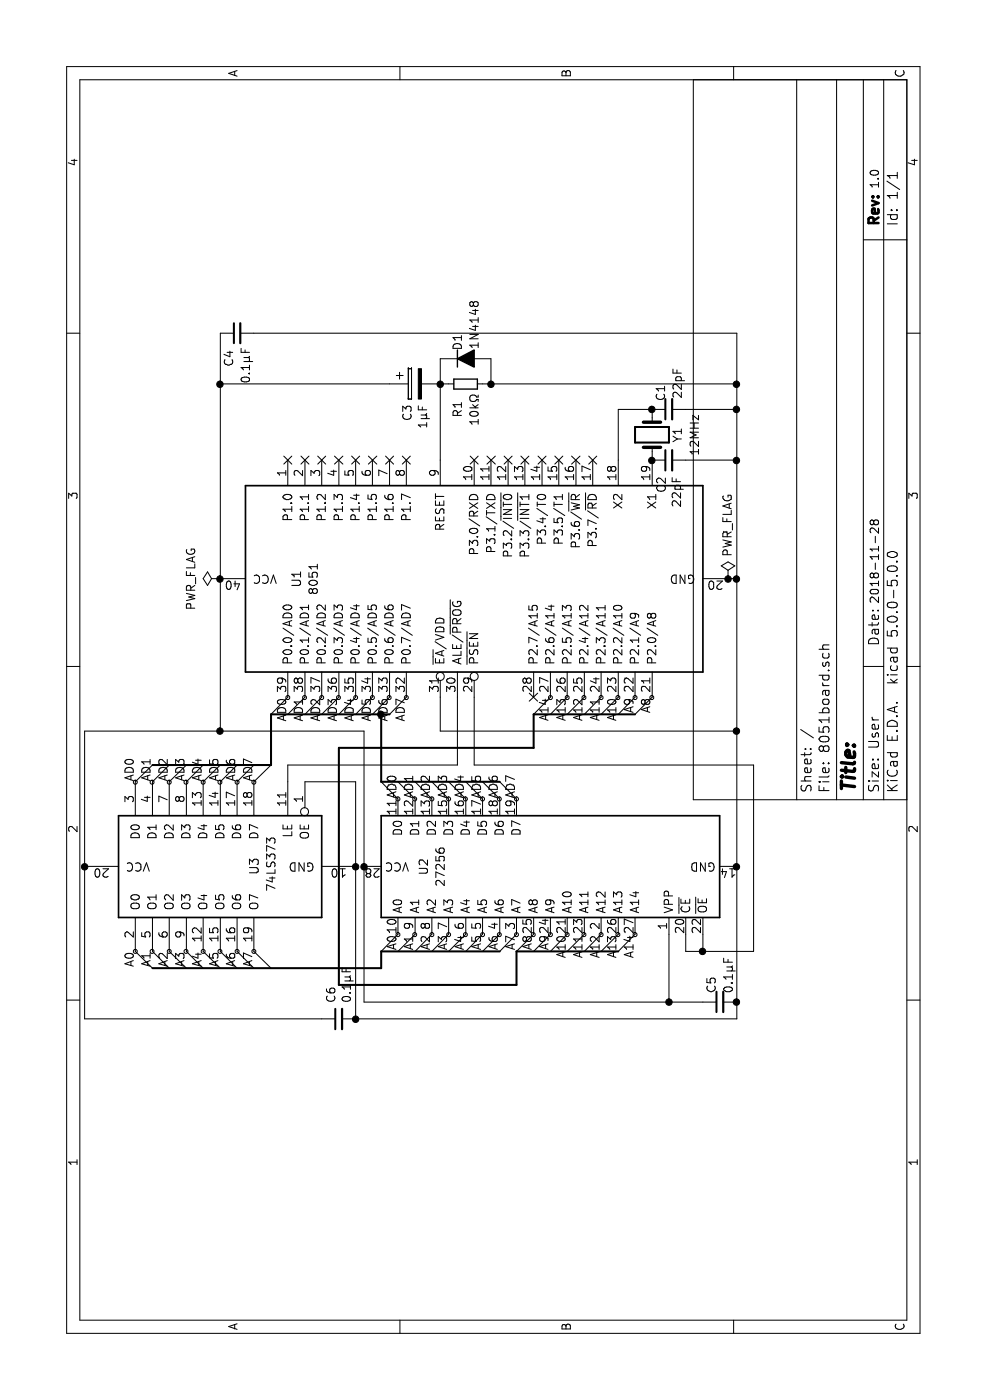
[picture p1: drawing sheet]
EESchema Schematic File Version 4
LIBS:8051board-cache
EELAYER 26 0
EELAYER END
$Descr User 8268 5827
encoding utf-8
Sheet 1 1
Title ""
Date ""
Rev ""
Comp ""
Comment1 ""
Comment2 ""
Comment3 ""
Comment4 ""
$EndDescr
Entry Wire Line
	4150 2400 4050 2300
Entry Wire Line
	4150 2300 4050 2200
Entry Wire Line
	4150 2200 4050 2100
Entry Wire Line
	4150 2100 4050 2000
Entry Wire Line
	4150 2000 4050 1900
Entry Wire Line
	4150 1900 4050 1800
Entry Wire Line
	4150 1800 4050 1700
Entry Wire Line
	4150 1700 4050 1600
Entry Wire Line
	2750 3050 2650 2950
Entry Wire Line
	2750 2950 2650 2850
Entry Wire Line
	2750 2850 2650 2750
Entry Wire Line
	2750 2750 2650 2650
Entry Wire Line
	2750 2650 2650 2550
Entry Wire Line
	2750 2550 2650 2450
Entry Wire Line
	2750 2450 2650 2350
Entry Wire Line
	2750 2350 2650 2250
Entry Wire Line
	4150 3850 4050 3750
Entry Wire Line
	4150 3750 4050 3650
Entry Wire Line
	4150 3650 4050 3550
Entry Wire Line
	4150 3550 4050 3450
Entry Wire Line
	3650 2950 3550 3050
Entry Wire Line
	3650 2850 3550 2950
Entry Wire Line
	3650 2750 3550 2850
Entry Wire Line
	3650 2650 3550 2750
Entry Wire Line
	3650 2550 3550 2650
Entry Wire Line
	3650 2450 3550 2550
Entry Wire Line
	3650 2350 3550 2450
Entry Wire Line
	3650 2250 3550 2350
Wire Wire Line
	3950 2150 3950 1300
Text Label 2750 2350 2    50   ~ 0
A0
Text Label 2750 2450 2    50   ~ 0
A1
Text Label 2750 2550 2    50   ~ 0
A2
Text Label 2750 2650 2    50   ~ 0
A3
Text Label 2750 2750 2    50   ~ 0
A4
Text Label 2750 2850 2    50   ~ 0
A5
Text Label 2750 2950 2    50   ~ 0
A6
Text Label 2750 3050 2    50   ~ 0
A7
$Comp
L power:PWR_FLAG #FLG0101
U 1 1
P 4850 1300
F 0 "#FLG0101" H 4850 1375 50  0001 C CNN
F 1 "PWR_FLAG" H 4850 1474 50  0000 C CNN
F 2 "" H 4850 1300 50  0001 C CNN
F 3 "~" H 4850 1300 50  0001 C CNN
	1    4850 1300
	-1   0    0    -1  
$EndComp
Connection ~ 4850 1300
$Comp
L power:PWR_FLAG #FLG0102
U 1 1
P 4850 4300
F 0 "#FLG0102" H 4850 4375 50  0001 C CNN
F 1 "PWR_FLAG" V 4850 4428 50  0000 L CNN
F 2 "" H 4850 4300 50  0001 C CNN
F 3 "~" H 4850 4300 50  0001 C CNN
	1    4850 4300
	0    1    -1   0   
$EndComp
Wire Wire Line
	4850 4350 4850 4300
Text Label 4150 1700 2    50   ~ 0
AD0
Text Label 4150 1800 2    50   ~ 0
AD1
Text Label 4150 1900 2    50   ~ 0
AD2
Text Label 4150 2000 2    50   ~ 0
AD3
Text Label 4150 2100 2    50   ~ 0
AD4
Text Label 4150 2200 2    50   ~ 0
AD5
Text Label 4150 2300 2    50   ~ 0
AD6
Text Label 4150 2400 2    50   ~ 0
AD7
Text Label 3550 2350 0    50   ~ 0
AD0
Text Label 3550 2450 0    50   ~ 0
AD1
Text Label 3550 2550 0    50   ~ 0
AD2
Text Label 3550 2650 0    50   ~ 0
AD3
Text Label 3550 2750 0    50   ~ 0
AD4
Text Label 3550 2850 0    50   ~ 0
AD5
Text Label 3550 2950 0    50   ~ 0
AD6
Text Label 3550 3050 0    50   ~ 0
AD7
Text Label 4150 3850 2    50   ~ 0
A8
Text Label 4150 3750 2    50   ~ 0
A9
Text Label 4150 3650 2    50   ~ 0
A10
Text Label 4150 3550 2    50   ~ 0
A11
Text Label 4150 3450 2    50   ~ 0
A12
NoConn ~ 5550 1700
NoConn ~ 5550 1800
NoConn ~ 5550 1900
NoConn ~ 5550 2000
NoConn ~ 5550 2100
NoConn ~ 5550 2200
NoConn ~ 5550 2300
NoConn ~ 5550 2400
NoConn ~ 5550 2800
NoConn ~ 5550 2900
NoConn ~ 5550 3000
NoConn ~ 5550 3100
NoConn ~ 5550 3200
NoConn ~ 5550 3300
NoConn ~ 5550 3400
NoConn ~ 5550 3500
Wire Wire Line
	4150 2700 3750 2700
Wire Wire Line
	4150 2800 3750 2800
NoConn ~ 4150 3150
$Comp
L Device:Crystal Y1
U 1 1
P 5700 3850
F 0 "Y1" H 5700 3700 50  0000 C CNN
F 1 "12MHz" H 5700 3600 50  0000 C CNN
F 2 "" H 5700 3850 50  0001 C CNN
F 3 "~" H 5700 3850 50  0001 C CNN
	1    5700 3850
	-1   0    0    -1  
$EndComp
$Comp
L Device:C_Small C1
U 1 1
P 5850 3950
F 0 "C1" H 5700 4000 50  0000 L CNN
F 1 "22pF" H 5600 3900 50  0000 L CNN
F 2 "" H 5850 3950 50  0001 C CNN
F 3 "~" H 5850 3950 50  0001 C CNN
	1    5850 3950
	-1   0    0    -1  
$EndComp
$Comp
L Device:C_Small C2
U 1 1
P 5550 3950
F 0 "C2" H 5642 3996 50  0000 L CNN
F 1 "22pF" H 5642 3905 50  0000 L CNN
F 2 "" H 5550 3950 50  0001 C CNN
F 3 "~" H 5550 3950 50  0001 C CNN
	1    5550 3950
	-1   0    0    -1  
$EndComp
Wire Wire Line
	5850 4050 5850 4350
Wire Wire Line
	5850 4350 5550 4350
Connection ~ 4850 4350
Wire Wire Line
	5550 4050 5550 4350
Connection ~ 5550 4350
Wire Wire Line
	5550 4350 4850 4350
Wire Wire Line
	5550 3650 5850 3650
Wire Wire Line
	5850 3650 5850 3850
Connection ~ 5850 3850
$Comp
L Device:CP C3
U 1 1
P 6000 2450
F 0 "C3" H 6118 2496 50  0000 L CNN
F 1 "1μF" H 6118 2405 50  0000 L CNN
F 2 "" H 6038 2300 50  0001 C CNN
F 3 "~" H 6000 2450 50  0001 C CNN
	1    6000 2450
	-1   0    0    -1  
$EndComp
Wire Wire Line
	6000 4350 5850 4350
Connection ~ 5850 4350
Wire Wire Line
	6000 2600 5550 2600
$Comp
L Device:D_ALT D1
U 1 1
P 6150 2750
F 0 "D1" V 6100 2600 50  0000 L CNN
F 1 "1N4148" V 6200 2400 50  0000 L CNN
F 2 "" H 6150 2750 50  0001 C CNN
F 3 "~" H 6150 2750 50  0001 C CNN
	1    6150 2750
	0    -1   1    0   
$EndComp
Connection ~ 6000 2600
Wire Wire Line
	6000 2300 6000 1300
Text Notes 7150 5200 0    50   ~ 0
1.0
Text Notes 4700 5200 0    50   ~ 0
2018-11-28
Wire Wire Line
	4150 2600 3950 2600
Wire Wire Line
	3950 2600 3950 4350
Connection ~ 3950 4350
Wire Wire Line
	3950 4350 4850 4350
$Comp
L Device:R_Small R1
U 1 1
P 6000 2750
F 0 "R1" H 5800 2800 50  0000 L CNN
F 1 "10kΩ" H 5750 2700 50  0000 L CNN
F 2 "" H 6000 2750 50  0001 C CNN
F 3 "~" H 6000 2750 50  0001 C CNN
	1    6000 2750
	1    0    0    -1  
$EndComp
Wire Wire Line
	6000 2600 6150 2600
Wire Wire Line
	6000 2900 6150 2900
Wire Wire Line
	6000 2850 6000 2900
Connection ~ 6000 2900
Wire Wire Line
	6000 2900 6000 4350
Wire Wire Line
	6000 2650 6000 2600
$Comp
L Device:C_Small C6
U 1 1
P 2250 2000
F 0 "C6" H 2342 2046 50  0000 L CNN
F 1 "0.1μF" H 2342 1955 50  0000 L CNN
F 2 "" H 2250 2000 50  0001 C CNN
F 3 "~" H 2250 2000 50  0001 C CNN
	1    2250 2000
	1    0    0    -1  
$EndComp
$Comp
L Device:C_Small C4
U 1 1
P 6300 1400
F 0 "C4" H 6100 1450 50  0000 L CNN
F 1 "0.1μF" H 6000 1350 50  0000 L CNN
F 2 "" H 6300 1400 50  0001 C CNN
F 3 "~" H 6300 1400 50  0001 C CNN
	1    6300 1400
	1    0    0    -1  
$EndComp
$Comp
L Device:C_Small C5
U 1 1
P 2350 4250
F 0 "C5" H 2400 4300 50  0000 L CNN
F 1 "0.1μF" H 2400 4200 50  0000 L CNN
F 2 "" H 2350 4250 50  0001 C CNN
F 3 "~" H 2350 4250 50  0001 C CNN
	1    2350 4250
	1    0    0    -1  
$EndComp
Wire Wire Line
	4850 1300 6000 1300
Wire Wire Line
	6000 1300 6300 1300
Connection ~ 6000 1300
Wire Wire Line
	6300 1500 6300 4350
Wire Wire Line
	6300 4350 6000 4350
Connection ~ 6000 4350
Entry Wire Line
	4050 3350 4150 3450
Connection ~ 4850 4300
Connection ~ 5550 3850
$Comp
L Ken:8051 U1
U 1 1
P 4850 2800
F 0 "U1" H 4850 3850 50  0000 C CNN
F 1 "8051" H 4850 3750 50  0000 C CNN
F 2 "" H 4850 3000 50  0001 C CNN
F 3 "http://ww1.microchip.com/downloads/en/DeviceDoc/doc4316.pdf" H 4850 3000 50  0001 C CNN
	1    4850 2800
	-1   0    0    -1  
$EndComp
Entry Wire Line
	4050 3150 4150 3250
Entry Wire Line
	4050 3250 4150 3350
Text Label 4150 3350 2    50   ~ 0
A13
Text Label 4150 3250 2    50   ~ 0
A14
$Comp
L Memory_EPROM:27256 U2
U 1 1
P 3150 3250
F 0 "U2" H 3150 4000 50  0000 C CNN
F 1 "27256" H 3150 3900 50  0000 C CNN
F 2 "Package_DIP:DIP-28_W15.24mm" H 3150 3250 50  0001 C CNN
F 3 "http://datasheet.octopart.com/D27256-2-Intel-datasheet-17852618.pdf" H 3150 3250 50  0001 C CNN
	1    3150 3250
	1    0    0    -1  
$EndComp
Entry Wire Line
	2650 3050 2750 3150
Entry Wire Line
	2650 3150 2750 3250
Entry Wire Line
	2650 3250 2750 3350
Entry Wire Line
	2650 3350 2750 3450
Entry Wire Line
	2650 3450 2750 3550
Entry Wire Line
	2650 3550 2750 3650
Entry Wire Line
	2650 3650 2750 3750
Text Label 2750 3150 2    50   ~ 0
A8
Text Label 2750 3250 2    50   ~ 0
A9
Text Label 2750 3350 2    50   ~ 0
A10
Text Label 2750 3450 2    50   ~ 0
A11
Text Label 2750 3550 2    50   ~ 0
A12
Text Label 2750 3650 2    50   ~ 0
A13
Text Label 2750 3750 2    50   ~ 0
A14
Wire Wire Line
	3750 4450 2650 4450
Wire Wire Line
	3750 2800 3750 4450
Wire Wire Line
	2350 2150 2350 3950
Connection ~ 2350 3950
Wire Wire Line
	2350 4150 2350 3950
Connection ~ 2350 4350
Wire Wire Line
	2250 4350 2350 4350
$Comp
L 74xx:74LS373 U3
U 1 1
P 3150 1300
F 0 "U3" H 3200 1100 50  0000 R CNN
F 1 "74LS373" H 3300 1000 50  0000 R CNN
F 2 "" H 3150 1300 50  0001 C CNN
F 3 "http://www.ti.com/lit/gpn/sn74LS373" H 3150 1300 50  0001 C CNN
	1    3150 1300
	-1   0    0    -1  
$EndComp
Wire Wire Line
	3950 1300 4850 1300
Entry Wire Line
	2550 900  2650 800 
Entry Wire Line
	2550 1000 2650 900 
Entry Wire Line
	2550 1100 2650 1000
Entry Wire Line
	2550 1200 2650 1100
Entry Wire Line
	2550 1300 2650 1200
Entry Wire Line
	2550 1400 2650 1300
Entry Wire Line
	2550 1500 2650 1400
Entry Wire Line
	2550 1600 2650 1500
Wire Wire Line
	2250 2100 2250 4350
Connection ~ 2250 2100
Wire Wire Line
	2250 500  2250 1900
Wire Wire Line
	3950 1300 3950 500 
Connection ~ 3950 1300
Wire Wire Line
	3650 1800 3650 2100
Wire Wire Line
	3650 2100 3150 2100
Connection ~ 3150 2100
Wire Wire Line
	3650 1700 3750 1700
Wire Wire Line
	3750 1700 3750 2700
Wire Bus Line
	3750 1600 4050 1600
Entry Wire Line
	3650 800  3750 900 
Entry Wire Line
	3650 900  3750 1000
Entry Wire Line
	3650 1000 3750 1100
Entry Wire Line
	3650 1100 3750 1200
Entry Wire Line
	3650 1200 3750 1300
Entry Wire Line
	3650 1300 3750 1400
Entry Wire Line
	3650 1400 3750 1500
Entry Wire Line
	3650 1500 3750 1600
Text Label 3650 800  0    50   ~ 0
AD0
Text Label 3650 900  0    50   ~ 0
AD1
Text Label 3650 1000 0    50   ~ 0
AD2
Text Label 3650 1100 0    50   ~ 0
AD3
Text Label 3650 1200 0    50   ~ 0
AD4
Text Label 3650 1300 0    50   ~ 0
AD5
Text Label 3650 1400 0    50   ~ 0
AD6
Text Label 3650 1500 0    50   ~ 0
AD7
Text Label 2650 800  2    50   ~ 0
A0
Text Label 2650 900  2    50   ~ 0
A1
Text Label 2650 1000 2    50   ~ 0
A2
Text Label 2650 1100 2    50   ~ 0
A3
Text Label 2650 1200 2    50   ~ 0
A4
Text Label 2650 1300 2    50   ~ 0
A5
Text Label 2650 1400 2    50   ~ 0
A6
Text Label 2650 1500 2    50   ~ 0
A7
Wire Wire Line
	2250 500  3150 500 
Connection ~ 3150 500 
Wire Wire Line
	3150 500  3950 500 
Wire Wire Line
	2650 4050 2650 4150
Wire Bus Line
	2550 2250 2650 2250
Wire Wire Line
	2350 2150 3150 2150
Connection ~ 3150 4350
Wire Wire Line
	3150 4350 3950 4350
Connection ~ 3150 2150
Wire Wire Line
	3150 2150 3950 2150
Wire Bus Line
	3650 2250 4050 2250
Wire Wire Line
	2250 2100 3150 2100
Connection ~ 4050 2250
Wire Bus Line
	2450 2000 2450 3050
Wire Bus Line
	2450 3050 2650 3050
Wire Bus Line
	4050 2250 4050 2300
Wire Bus Line
	2450 2000 3850 2000
Wire Bus Line
	3850 2000 3850 3150
Wire Bus Line
	3850 3150 4050 3150
Wire Wire Line
	2350 3950 2750 3950
Wire Wire Line
	2750 4050 2650 4050
Wire Wire Line
	2350 4350 3150 4350
Wire Wire Line
	2750 4150 2650 4150
Connection ~ 2650 4150
Wire Wire Line
	2650 4150 2650 4450
Wire Bus Line
	4050 1600 4050 2250
Wire Bus Line
	2650 2250 2650 2950
Wire Bus Line
	4050 3150 4050 3750
Wire Bus Line
	3650 2250 3650 2950
Wire Bus Line
	2650 3050 2650 3650
Wire Bus Line
	3750 900  3750 1600
Wire Bus Line
	2550 900  2550 2250
$EndSCHEMATC
